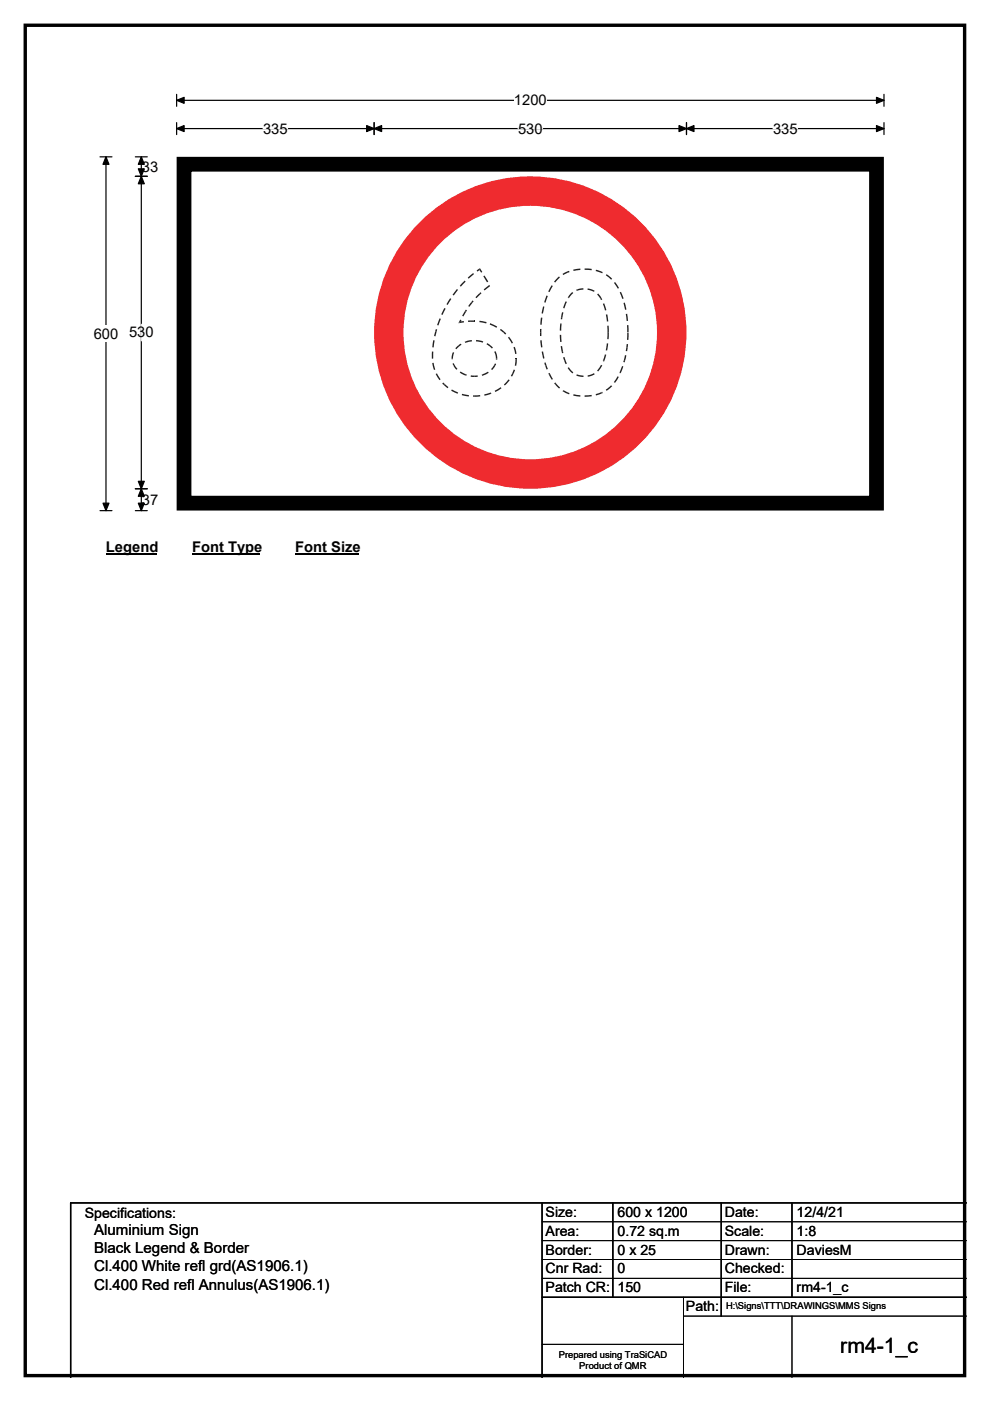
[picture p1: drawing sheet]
<svg xmlns="http://www.w3.org/2000/svg" width="210mm" height="297mm" viewBox="0 0 210 297" stroke-linecap="round" stroke-linejoin="round" font-family="sans-serif">
<path d="M5.4 5.4h199.2v286.3h-199.2z" fill="none" stroke="#000" stroke-width=".72"/>
<path d="M37.5 21.3h150M37.5 20v2.5M187.5 20v2.5" fill="none" stroke="#000" stroke-width=".25"/>
<path d="M37.5 21.3l1.6-.7v1.3zM185.9 20.6l1.6 .7-1.6 .6z" fill="#000" stroke="#000" stroke-width=".25"/>
<path d="M109 19.5h7v3.5h-7z" fill="#fff"/>
<path d="M21.2 33.3h2.5M22.5 33.3v75M37.5 27.3h150M37.5 26v2.5M79.4 26v2.5M145.6 26v2.5M187.5 26v2.5M21.2 108.3h2.5" fill="none" stroke="#000" stroke-width=".25"/>
<path d="M22.5 33.3l.6 1.5h-1.3zM37.5 27.3l1.6-.7v1.3zM79.4 27.3l1.5-.7v1.3zM77.8 26.6l1.6 .7-1.6 .6zM144 26.6l1.6 .7-1.6 .6zM145.6 27.3l1.6-.7v1.3zM185.9 26.6l1.6 .7-1.6 .6zM21.8 106.7h1.3l-.6 1.6z" fill="#000" stroke="#000" stroke-width=".25"/>
<path d="M55.8 27.3h5.2M109.9 27.3h5.2M164 27.3h5.2" fill="none" stroke="#fff" stroke-width=".25"/>
<path d="M19.9 69h5.2v3.5h-5.2z" fill="#fff"/>
<path d="M28.7 37.4h2.5M28.7 33.3h2.5M30 33.3v75M28.7 103.6h2.5M28.7 108.3h2.5" fill="none" stroke="#000" stroke-width=".25"/>
<path d="M30 37.4l.6 1.6h-1.3zM30 33.3l.6 1.5h-1.3zM29.3 35.8h1.3l-.6 1.6zM29.3 102h1.3l-.6 1.6zM30 103.6l.6 1.6h-1.3zM29.3 106.7h1.3l-.6 1.6z" fill="#000" stroke="#000" stroke-width=".25"/>
<path d="M30 68.7v3.6" fill="none" stroke="#fff" stroke-width=".25"/>
<path d="M22.5 114.3h10.7v3.5h-10.7z" fill="#fff"/>
<path d="M22.5 117.5h10.7" fill="none" stroke="#000" stroke-width=".32"/>
<path d="M40.7 114.3h14.4v3.5h-14.4z" fill="#fff"/>
<path d="M40.7 117.5h14.4" fill="none" stroke="#000" stroke-width=".32"/>
<path d="M62.6 114.3h13.5v3.5h-13.5z" fill="#fff"/>
<path d="M62.6 117.5h13.5" fill="none" stroke="#000" stroke-width=".32"/>
<path d="M37.5 33.3h150v74.9h-150z" fill="#fff"/>
<path d="M37.5 33.3h150v74.9h-150z" fill="none" stroke="#fff" stroke-width=".21"/>
<path d="M39 34.8h146.9v71.9h-146.9z" fill="none" stroke="#000" stroke-width="3.1"/>
<circle cx="112.4" cy="70.5" r="33.1" fill="#fff"/>
<circle cx="112.5" cy="70.5" r="30" fill="none" stroke="#ef2b2f" stroke-width="6.2"/>
<g fill="#221f20">
<path d="M109.3 76h.3l-.1 1.6-.3-.1z"/>
<path d="M108.9 78.4h.3l-.3 .8-.2-.1z"/>
<path d="M108.7 79.1l.2 .1-.3 .6-.2-.1z"/>
<path d="M107.8 80.5l.3 .2-1 1-.2-.2z"/>
<path d="M104.9 82.8l1.3-.7 .2 .2-1.3 .8z"/>
<path d="M104.1 83.2l.1 .3z"/>
<path d="M102.7 83.6l1.4-.4 .1 .3-1.4 .4z"/>
<path d="M100.6 83.8h1.2l.1 .3h-1.3z"/>
<path d="M100.4 83.8h.2v.3h-.2z"/>
<path d="M98 83.5l1.5 .3-.1 .3-1.5-.3z"/>
<path d="M97.2 83.2l-.2 .3z"/>
<path d="M95.8 82.6l1.4 .6-.2 .3-1.3-.7z"/>
<path d="M94.4 81.5l.7 .6-.2 .2-.7-.6z"/>
<path d="M93.8 81.3l.2-.2 .4 .4-.2 .2z"/>
<path d="M92.4 79.3l.3-.1 .8 1.2-.3 .2z"/>
<path d="M91.7 77l.3-.1 .3 1.4-.2 .1z"/>
<path d="M91.6 75.7h.3v.3l-.3 .1z"/>
<path d="M91.6 74.5h.3v1.2h-.3z"/>
<path d="M91.9 72.1l.3 .1-.2 1.5-.3-.1z"/>
<path d="M92.3 70.3h.3l-.2 1-.3-.1z"/>
<path d="M92.4 69.8l.3 .1-.1 .4h-.3z"/>
<path d="M93.2 67.5l.3 .1-.5 1.4-.3-.1z"/>
<path d="M94.2 65.3l.3 .2-.6 1.3-.3-.1z"/>
<path d="M95.5 63.2l.2 .2-.7 1.3-.3-.2z"/>
<path d="M96.9 61.3l.3 .2-1 1.2-.2-.2z"/>
<path d="M97.5 60.6l.3 .1z"/>
<path d="M98.6 59.5l.2 .2-1 1-.2-.2z"/>
<path d="M99.2 58.9l1.2-1 .1 .2-1.1 1z"/>
<path d="M101.1 57.3l.6-.4 .2 .1-.3 .1 .2 .1-.5 .4z"/>
<path d="M101.7 56.9h.1l.1 .1z"/>
<path d="M101.6 57.1l.3-.1 .4 .7-.3 .1z"/>
<path d="M102.5 58.6l.3-.2 .8 1.3-.3 .2z"/>
<path d="M102.6 61.4l1.2-1 .1 .3-1.1 .9z"/>
<path d="M101.8 62.1l.1-.1 .2 .2-.2 .2-.2-.2z"/>
<path d="M101.6 62.3l.3 .1-.9 .8-.2-.2z"/>
<path d="M100.2 63.7l.3 .2-.3 .3-.2-.2z"/>
<path d="M100 64l.2 .2-.7 .9-.2-.2z"/>
<path d="M98.8 65.6l.3 .2-.3 .3-.2-.1z"/>
<path d="M98.6 66l.2 .1-.5 1-.3-.1z"/>
<path d="M97.6 67.8l.3 .1-.3 .5-.1-.2v.3l-.2-.2z"/>
<path d="M97.3 68.3l.2 .2h-.3z"/>
<path d="M97.5 68.2l.9-.1v.3l-.9 .1z"/>
<path d="M99.3 68l.6-.1v.3l-.6 .1z"/>
<path d="M99.9 67.9h.7v.3h-.7z"/>
<path d="M100.6 67.9h.2v.3h-.2z"/>
<path d="M101.7 68l1.5 .3-.1 .3-1.4-.3z"/>
<path d="M104.1 68.6l-.1 .3z"/>
<path d="M104.1 68.6l1.4 .6-.2 .3-1.3-.6z"/>
<path d="M106.2 69.7l.8 .6-.2 .2-.8-.5z"/>
<path d="M107 70.3l.4 .4-.2 .2-.4-.4z"/>
<path d="M107.7 71.6l.3-.2 .8 1.3-.3 .1z"/>
<path d="M108.9 73.6h.3l.4 1.4-.3 .1z"/>
<path d="M109.3 75.9l.3 .1z"/>
<path d="M104.8 74.6l.3-.1 .4 1.5h-.3z"/>
<path d="M104.8 74.6l.3-.1z"/>
<path d="M104.1 73.2l.5 .5-.3 .2-.4-.5z"/>
<path d="M103.3 72.7l.8 .5-.2 .2-.7-.4z"/>
<path d="M101 72.1l1.4 .2v.4l-1.4-.3z"/>
<path d="M98.7 72.4l1.4-.3v.3l-1.3 .3z"/>
<path d="M98.6 72.4h.1l.1 .3h-.1z"/>
<path d="M97.2 73.2l.5-.3 .2 .2-.5 .3z"/>
<path d="M96.8 73.6l.4-.4 .2 .2-.6 .6-.2-.1z"/>
<path d="M96.1 74.7l.2 .1-.2 1.2h-.3z"/>
<path d="M95.8 76h.3v.2h-.3z"/>
<path d="M96 77.1l.2-.1 .2 .4-.2 .1z"/>
<path d="M96.2 77.5l.2-.1 .6 .8-.2 .2z"/>
<path d="M97.7 78.8l1.1 .5-.1 .3-1.2-.6z"/>
<path d="M98.8 79.3l.2 .1-.1 .3-.2-.1z"/>
<path d="M99.9 79.6h.7v.3h-.8z"/>
<path d="M100.6 79.6h.7v.3h-.7z"/>
<path d="M102.2 79.4l.2-.1 .1 .3-.2 .1z"/>
<path d="M102.4 79.3l1.1-.5 .2 .2-1.2 .6z"/>
<path d="M104.8 77.4l.3 .1-.7 1-.2-.2z"/>
<path d="M105 77l.2 .2-.1 .3-.3-.1z"/>
<path d="M105.2 76h.3v.2h-.3z"/>
<path d="M133 70.5h.3v1.6h-.3z"/>
<path d="M132.9 72.9l.3 .1-.1 .6h-.3z"/>
<path d="M132.8 73.6h.3l-.1 .9-.3-.1z"/>
<path d="M132.6 75.3l.3 .1-.3 1.1h-.3z"/>
<path d="M132.3 76.5h.3l-.1 .3h-.3z"/>
<path d="M131.9 77.6l.3 .1-.5 1.4-.3-.1z"/>
<path d="M131.4 79l.3 .1z"/>
<path d="M131 79.8l.3 .1-.8 1.3-.3-.2z"/>
<path d="M130.2 81l.3 .2z"/>
<path d="M128.5 82.6l1.1-.9 .2 .2-1.1 1z"/>
<path d="M127.6 83.1h.1l.1 .2-.1 .1z"/>
<path d="M126.3 83.5l1.3-.4 .1 .3-1.3 .4z"/>
<path d="M124 83.8l1.5-.1v.3l-1.5 .1z"/>
<path d="M121.6 83.6l1.5 .2v.3l-1.5-.2z"/>
<path d="M119.5 82.7l1.3 .6-.1 .3-1.3-.6z"/>
<path d="M119.5 82.7l-.1 .3z"/>
<path d="M117.7 81.5l.3-.2 .8 .9-.2 .2z"/>
<path d="M117.5 81.3l.3-.2 .2 .2-.3 .2z"/>
<path d="M116.4 79.4l.3-.1 .6 1.1-.3 .1z"/>
<path d="M116.3 79.2l.3-.1 .1 .2-.3 .1z"/>
<path d="M115.6 77.5l.3-.1 .3 .8-.3 .2z"/>
<path d="M115.4 76.9l.3-.1 .2 .6-.3 .1z"/>
<path d="M115 75.3l.3-.1 .2 .8h-.3z"/>
<path d="M114.9 74.6l.3-.1 .1 .7-.3 .1z"/>
<path d="M114.7 72.9h.3l.1 .7-.4 .1z"/>
<path d="M114.6 72.2l.3-.1 .1 .8h-.3z"/>
<path d="M114.5 70.5h.3l.1 .7h-.4z"/>
<path d="M114.5 69.7h.4l-.1 .8h-.3z"/>
<path d="M114.7 67.4l.3 .1-.1 1.4-.3-.1z"/>
<path d="M114.7 67.3l.3 .2z"/>
<path d="M115.2 65h.3l-.3 1.5-.3-.1z"/>
<path d="M115.9 62.7l.3 .1-.5 1.4-.3-.1z"/>
<path d="M117 60.5l.3 .1-.8 1.3-.2-.1z"/>
<path d="M118.2 58.9l.4-.3 .2 .2-1 1.1-.3-.2z"/>
<path d="M119.3 58.1l.9-.5 .1 .3-.8 .4z"/>
<path d="M120.2 57.6l.5-.2 .1 .3-.5 .2z"/>
<path d="M121.6 57.2l1.5-.3v.3l-1.5 .2z"/>
<path d="M124 56.9l1.5 .1v.3l-1.5-.1z"/>
<path d="M126.4 57.2l1.4 .5-.1 .3-1.3-.5z"/>
<path d="M128.7 58.1l1.1 1-.2 .2-1.1-.9z"/>
<path d="M130.2 60l.3-.2 .8 1.3-.3 .1z"/>
<path d="M131.4 62l.3-.1 .6 1.4-.3 .1z"/>
<path d="M132.2 64.2h.3l.4 1.4-.3 .1z"/>
<path d="M132.7 66.6l.3-.1 .2 1.5h-.3z"/>
<path d="M133 68.9h.3v1.5h-.3z"/>
<path d="M128.8 69.1l.3-.1v1.6h-.3z"/>
<path d="M128.5 66.7h.3l.2 1.4-.3 .1z"/>
<path d="M127.9 64.4l.2-.1 .5 1.5h-.3z"/>
<path d="M127.3 63.3l.3-.1 .1 .3-.2 .1z"/>
<path d="M126.6 62.4l.3-.2 .7 1-.3 .1z"/>
<path d="M126 61.6v.3z"/>
<path d="M124.7 61.2l1.3 .4-.1 .3-1.3-.5z"/>
<path d="M122.5 61.3l1.2-.2v.3l-1.1 .2z"/>
<path d="M122.2 61.4l.3-.1 .1 .3-.3 .1z"/>
<path d="M121.4 61.9l.2 .2z"/>
<path d="M121.1 62.2l.3-.3 .2 .2-.9 1-.2-.2z"/>
<path d="M120.5 62.9l.2 .2v.1l-.3-.1z"/>
<path d="M120 63.9l.2 .1-.2 .5-.3-.1z"/>
<path d="M119.7 64.4l.3 .1-.3 .9-.3-.1z"/>
<path d="M119.2 66.2l.3 .1-.2 1-.3-.1z"/>
<path d="M119 67.2l.3 .1-.1 .4h-.3z"/>
<path d="M118.8 68.6h.3v.3h-.3z"/>
<path d="M118.8 68.9h.3l-.1 1.2h-.3z"/>
<path d="M118.7 71h.3l.1 1.5h-.3z"/>
<path d="M118.9 73.4h.3l.2 1.2h-.3z"/>
<path d="M119.1 74.6h.3l.1 .2-.3 .1z"/>
<path d="M119.4 75.8l.3-.1 .2 .6-.3 .1z"/>
<path d="M119.6 76.4l.3-.1 .3 .8-.2 .1z"/>
<path d="M120.4 78l.3-.1 .9 1-.2 .3z"/>
<path d="M122.3 79.4l1.5 .2v.3l-1.6-.2z"/>
<path d="M124.6 79.6l1.4-.5 .1 .3-1.4 .5z"/>
<path d="M127.5 77.3l.2 .2-.8 1.3-.3-.3z"/>
<path d="M127.9 76.4l.3 .1-.1 .2z"/>
<path d="M128.3 75.2l.3 .1-.4 1.3-.3-.2z"/>
<path d="M128.3 75.1l.3 .2z"/>
<path d="M128.6 73.7l.3 .1-.1 .5h-.3z"/>
<path d="M128.7 72.8h.3l-.1 1-.3-.1z"/>
<path d="M128.8 70.6h.3v1.3h-.3z"/>
</g>
<path d="M115 255v37M130 255v20M153 255v24M168 255v20M205 255h-190v37M115 275h90" fill="none" stroke="#000" stroke-width=".3"/>
<path d="M115 259h90M115 263h90M115 267h90M115 271h90M145 279h60M145 275v17M168 279v13M115 285h30" fill="none" stroke="#000" stroke-width=".21"/>
<text font-size="4.5" x="178.2" y="286.9">rm4-1_c</text>
<g font-size="3.2">
<text x="20" y="261.9">Aluminium Sign</text>
<text x="20" y="265.7">Black Legend &amp; Border</text>
<text x="20" y="269.6">Cl.400 White refl grd(AS1906.1)</text>
<text x="20" y="273.4">Cl.400 Red refl Annulus(AS1906.1)</text>
</g>
<g font-size="3.1">
<text x="109" y="22.3">1200</text>
<text x="55.8" y="28.3">335</text>
<text x="109.9" y="28.3">530</text>
<text x="164" y="28.3">335</text>
<text x="30.1" y="36.4">33</text>
<text x="19.9" y="71.8">600</text>
<text x="27.4" y="71.5">530</text>
<text x="30.1" y="107">37</text>
<text x="22.5" y="117.1">Legend</text>
<text x="40.7" y="117.1">Font Type</text>
<text x="62.6" y="117.1">Font Size</text>
</g>
<g font-size="3">
<text x="115.7" y="258">Size:</text>
<text x="131" y="258">600 x 1200</text>
<text x="153.7" y="258">Date:</text>
<text x="169" y="258">12/4/21</text>
<text x="18" y="258.2">Specifications:</text>
<text x="115.7" y="262">Area:</text>
<text x="131" y="262">0.72 sq.m</text>
<text x="153.7" y="262">Scale:</text>
<text x="169" y="262">1:8</text>
<text x="115.7" y="266">Border:</text>
<text x="115.7" y="270">Cnr Rad:</text>
<text x="131" y="266">0 x 25</text>
<text x="131" y="270">0</text>
<text x="153.7" y="266">Drawn:</text>
<text x="153.7" y="270">Checked:</text>
<text x="169" y="266">DaviesM</text>
<text x="115.7" y="274">Patch CR:</text>
<text x="131" y="274">150</text>
<text x="153.7" y="274">File:</text>
<text x="169" y="274">rm4-1_c</text>
<text x="145.5" y="278">Path:</text>
</g>
<g font-size="2">
<text x="154" y="277.6">H:\Signs\TTT\DRAWINGS\MMS Signs</text>
<text x="118.5" y="287.8">Prepared using TraSiCAD</text>
<text x="122.9" y="290.2">Product of QMR</text>
</g>
</svg>
